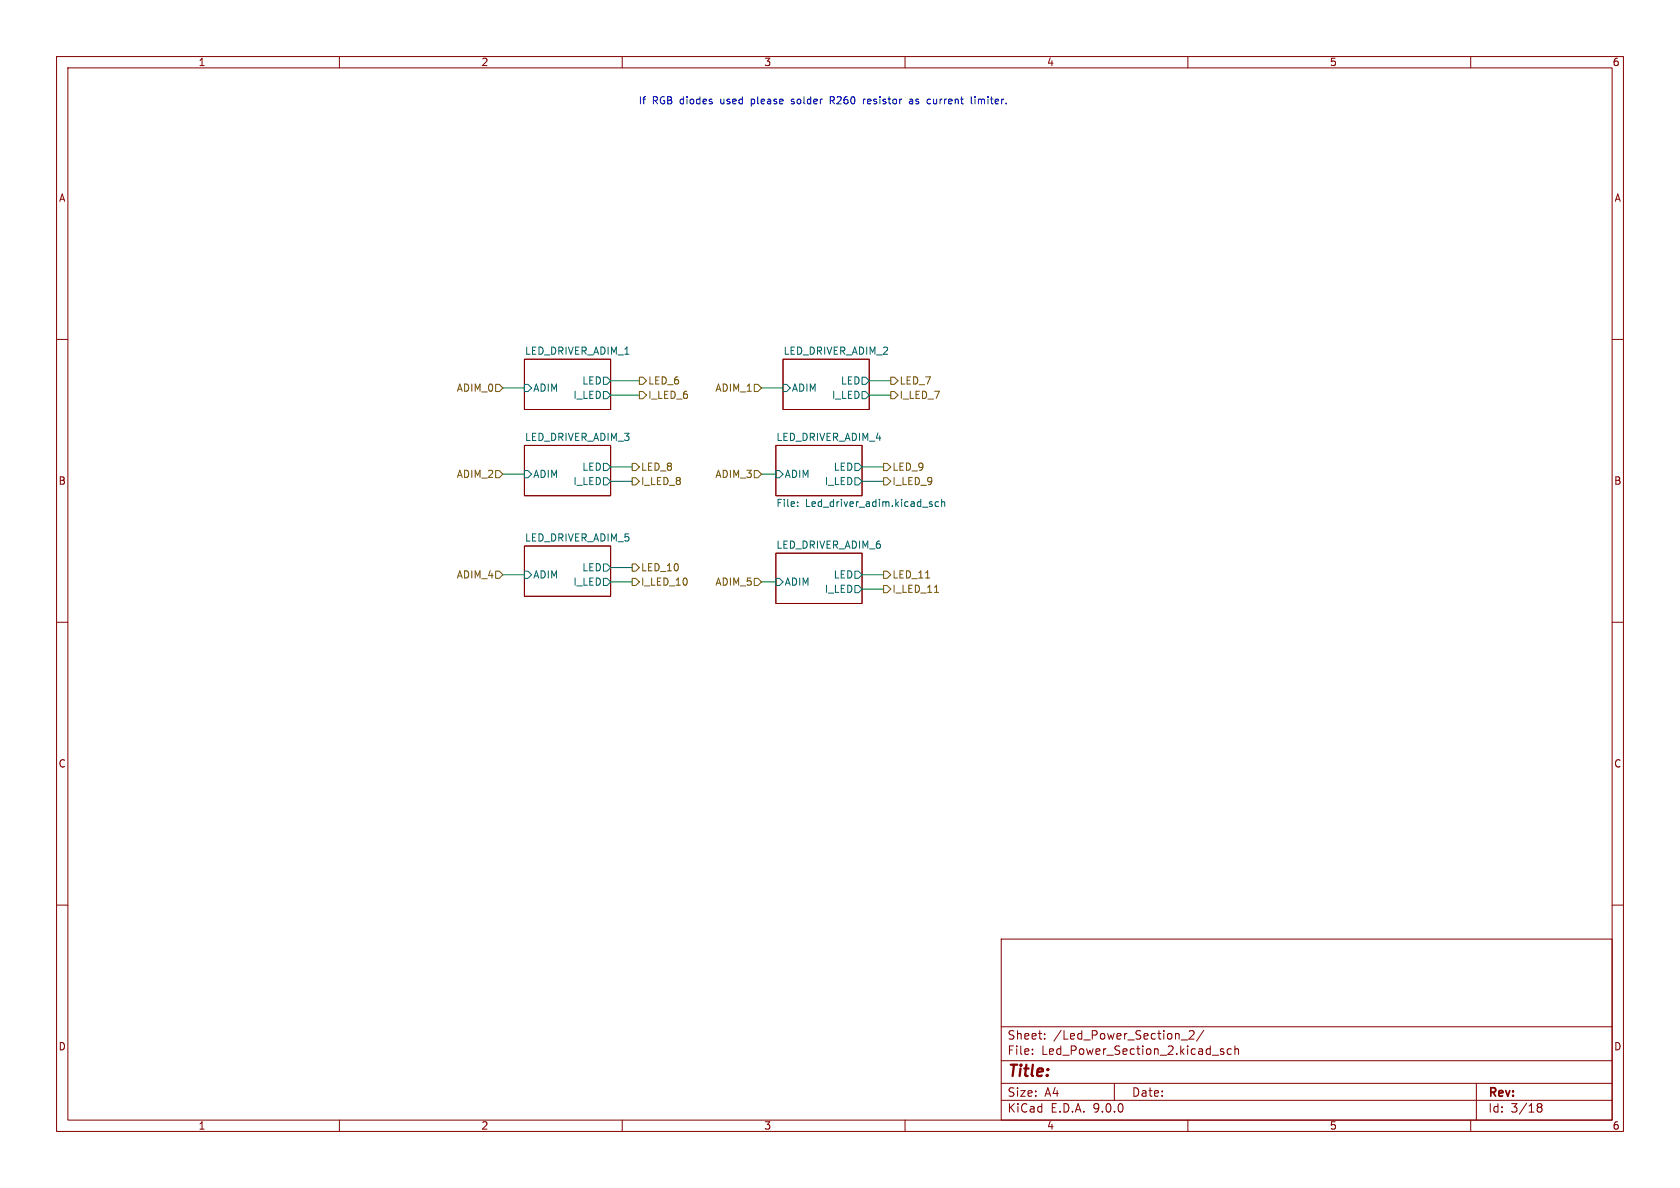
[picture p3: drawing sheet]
<svg xmlns="http://www.w3.org/2000/svg" width="297mm" height="210mm" viewBox="0 0 297 210" stroke-linecap="round" stroke-linejoin="round" font-family="sans-serif">
<g fill="none" stroke="#840000" stroke-width=".18">
<path d="M10 10h277v190h-277zM12 12h273v186h-273zM60 10v2M110 10v2M160 10v2M210 10v2M260 10v2M10 60h2M92.7 63.5h15.2v8.9h-15.2zM92.7 78.7h15.2v8.9h-15.2zM137.2 78.7h15.2v8.9h-15.2zM138.4 63.5h15.3v8.9h-15.3z"/>
<path d="M285 60h2M92.7 96.5h15.2v8.9h-15.2zM137.2 97.8h15.2v8.9h-15.2zM10 110h2M285 110h2M10 160h2M177 166h108v32h-108zM285 160h2M60 198v2M110 198v2M160 198v2M177 194.5h108"/>
<path d="M177 191.5h108M177 187.5h108M177 181.5h108M182.5 186.3v.1M182.5 185.5v.1M184.7 183.6v.1M184.7 182.8v.1M197 191.5v3M208.8 183.8h1.2M210 198v2M210.2 182.3l.6-.1 .2 .1 .1 .3-.9 1.1h.9M212.8 182.1l-1.3 2"/>
<path d="M216.3 185.5l-.3-.1-.3 .2 .1 .2 .5 .2v.3h-.6M217.7 185.5l-.5-.1-.2 .3v.4l.1 .2h.6M218.3 185.5l.2-.1 .4 .1 .1 .9M218.3 184.9v1.5M260 198v2M261 191.5v6.5M271.7 195.5l.3 .2M271.7 195.4l.3-.3 .5 .1 .1 .3-.3 .2M272 195.7h.3M272 195.7l-.3 .3M272.3 195.7l.3 .3-.1 .5-.5 .1-.3-.3"/>
</g>
<g fill="none" stroke="#006464" stroke-width=".18">
<path d="M92.7 67.9h.6l.7 .7-.7 .6h-.6zM106.7 69.2h.6l.6 .7-.6 .6h-.6zM106.7 66.7h.6l.6 .6-.6 .6h-.6zM138.4 67.9h.7l.6 .7-.6 .6h-.7zM152.4 69.2h.6l.7 .7-.7 .6h-.6zM152.4 66.7h.6l.7 .6-.7 .6h-.6zM92.7 83.2h.6l.7 .6-.7 .7h-.6zM106.7 99.7h.6l.6 .6-.6 .7h-.6zM106.7 84.5h.6l.6 .6-.6 .6h-.6zM106.7 81.9h.6l.6 .7-.6 .6h-.6zM137.2 83.2h.6l.6 .6-.6 .7h-.6zM141 89.4v.1"/>
<path d="M141 88.8v.1M151.1 84.5h.7l.6 .6-.6 .6h-.7zM151.1 81.9h.7l.6 .7-.6 .6h-.7zM164.4 89.1l.4 .2v.2h-.4M164.4 88.8h.4M165.9 88.8l-.3-.1-.3 .2 .1 .6h.5M166.5 88.8l.2-.1 .3 .1v.7M166.5 88.3v1.2M92.7 101h.6l.7 .6-.7 .6h-.6zM106.7 102.2h.6l.6 .7-.6 .6h-.6zM137.2 102.2h.6l.6 .7-.6 .6h-.6zM151.1 103.5h.7l.6 .6-.6 .7h-.7z"/>
<path d="M151.1 101h.7l.6 .6-.6 .6h-.7z"/>
</g>
<g fill="none" stroke="#725600" stroke-width=".18">
<path d="M87.6 67.9h.7l.6 .7-.6 .6h-.7zM113 66.7h.7l.6 .6-.6 .6h-.7zM113 69.2h.7l.6 .7-.6 .6h-.7zM133.3 67.9h.7l.6 .7-.6 .6h-.7zM157.5 69.2h.6l.6 .7-.6 .6h-.6zM157.5 66.7h.6l.6 .6-.6 .6h-.6zM87.6 83.2h.7l.6 .6-.6 .7h-.7zM111.8 84.5h.6l.6 .6-.6 .6h-.6zM111.8 81.9h.6l.6 .7-.6 .6h-.6zM111.8 99.7h.6l.6 .6-.6 .7h-.6zM133.3 83.2h.7l.6 .6-.6 .7h-.7zM156.2 81.9h.6l.7 .7-.7 .6h-.6z"/>
<path d="M156.2 84.5h.6l.7 .6-.7 .6h-.6zM87.6 101h.7l.6 .6-.6 .6h-.7zM111.8 102.2h.6l.6 .7-.6 .6h-.6zM133.3 102.2h.7l.6 .7-.6 .6h-.7zM156.2 101h.6l.7 .6-.7 .6h-.6zM156.2 103.5h.6l.7 .6-.7 .7h-.6zM163.6 102.2h.8M165.2 104.7h.7"/>
</g>
<g fill="none" stroke="#009600" stroke-width=".18">
<path d="M88.9 68.6h3.8M107.9 67.3h5.1M107.9 69.9h5.1M134.6 68.6h3.8M153.7 67.3h3.8M153.7 69.9h3.8M88.9 83.8h3.8M107.9 85.1h3.9M107.9 82.6h3.9M134.6 83.8h2.6M152.4 85.1h3.8M152.4 82.6h3.8"/>
<path d="M88.9 101.6h3.8M107.9 100.3h3.9M107.9 102.9h3.9M134.6 102.9h2.6M152.4 101.6h3.8M152.4 104.1h3.8"/>
</g>
<g fill="none" stroke="#0000c2" stroke-width=".18">
<path d="M139.9 18.3l.1 .1M140.1 17.5l-.2 .2 .2 .2M146.8 17.8h.5M147.1 17.8l.4 .6M147.3 17.1h-.5v1.3M152.6 17.5v.9M153 17.5l-.4 .3M160.8 17.6h.5l.1 .8M161.4 17.8l-.5 .1-.1 .2 .1 .3 .5-.1M164.4 17.5l.1 .1M164.5 18.3l-.1 .1M171.7 17.1v1.1l.2 .2"/>
<path d="M172.4 17.1v.1M172.4 17.5v.9"/>
</g>
<text font-size="2.8" fill="#840000" x="178" y="190.9">Title:</text>
<g font-size="2.1" fill="#840000">
<text x="178" y="184">Sheet:</text>
<text x="186.2" y="184">/Led_Power_Section_2/</text>
<text x="178" y="186.7">File:</text>
<text x="184.1" y="186.7">Led_Power_Section_2.kicad_sch</text>
<text x="178" y="196.9">KiCad</text>
<text x="178" y="194.1">Size:</text>
<text x="184.7" y="194.1">A4</text>
<text x="185.7" y="196.9">E.D.A.</text>
<text x="193.3" y="196.9">9.0.0</text>
<text x="200" y="194.1">Date:</text>
<text x="263" y="194.3">Rev:</text>
<text x="263" y="196.9">Id:</text>
<text x="267.1" y="196.9">3/18</text>
</g>
<g font-size="1.8" fill="#840000">
<text x="35" y="11.9">1</text>
<text x="85" y="11.9">2</text>
<text x="135" y="11.9">3</text>
<text x="185" y="11.9">4</text>
<text x="235" y="11.9">5</text>
<text x="285" y="11.9">6</text>
<text x="10.3" y="35.9">A</text>
<text x="285.3" y="35.9">A</text>
<text x="10.3" y="85.9">B</text>
<text x="285.3" y="85.9">B</text>
<text x="10.3" y="135.9">C</text>
<text x="285.3" y="135.9">C</text>
<text x="10.3" y="185.9">D</text>
<text x="285.3" y="185.9">D</text>
<text x="35" y="199.9">1</text>
<text x="85" y="199.9">2</text>
<text x="135" y="199.9">3</text>
<text x="185" y="199.9">4</text>
<text x="235" y="199.9">5</text>
<text x="285" y="199.9">6</text>
</g>
<g font-size="1.8" fill="#0000c2">
<text x="112.8" y="18.6">If</text>
<text x="115.3" y="18.6">RGB diodes</text>
<text x="127.6" y="18.6">used</text>
<text x="133.2" y="18.6">please</text>
<text x="140.6" y="18.6">solder</text>
<text x="147.6" y="18.6">R260</text>
<text x="153.7" y="18.6">resistor</text>
<text x="162" y="18.6">as</text>
<text x="165.4" y="18.6">current</text>
<text x="173.3" y="18.6">limiter.</text>
</g>
<g font-size="1.8" fill="#006464">
<text x="92.7" y="62.8">LED_DRIVER_ADIM_1</text>
<text x="138.4" y="62.8">LED_DRIVER_ADIM_2</text>
<text x="94.2" y="69.4">ADIM</text>
<text x="101.3" y="70.7">I_LED</text>
<text x="102.8" y="68.2">LED</text>
<text x="139.9" y="69.4">ADIM</text>
<text x="147" y="70.7">I_LED</text>
<text x="148.6" y="68.2">LED</text>
<text x="92.7" y="78">LED_DRIVER_ADIM_3</text>
<text x="102.8" y="83.4">LED</text>
<text x="137.2" y="78">LED_DRIVER_ADIM_4</text>
<text x="147.3" y="83.4">LED</text>
<text x="94.2" y="84.7">ADIM</text>
<text x="101.3" y="86">I_LED</text>
<text x="137.2" y="89.9">File:</text>
<text x="138.6" y="84.7">ADIM</text>
<text x="142.4" y="89.9">Led_driver_adim.kicad_sch</text>
<text x="145.7" y="86">I_LED</text>
<text x="92.7" y="95.8">LED_DRIVER_ADIM_5</text>
<text x="102.8" y="101.2">LED</text>
<text x="137.2" y="97.1">LED_DRIVER_ADIM_6</text>
<text x="94.2" y="102.5">ADIM</text>
<text x="101.3" y="103.7">I_LED</text>
<text x="138.6" y="103.7">ADIM</text>
<text x="145.7" y="105">I_LED</text>
<text x="147.3" y="102.5">LED</text>
</g>
<g font-size="1.8" fill="#725600">
<text x="80.6" y="69.4">ADIM_0</text>
<text x="114.5" y="68.2">LED_6</text>
<text x="114.5" y="70.7">I_LED_6</text>
<text x="126.4" y="69.4">ADIM_1</text>
<text x="158.9" y="70.7">I_LED_7</text>
<text x="158.9" y="68.2">LED_7</text>
<text x="113.2" y="83.4">LED_8</text>
<text x="157.7" y="83.4">LED_9</text>
<text x="80.6" y="84.7">ADIM_2</text>
<text x="113.2" y="86">I_LED_8</text>
<text x="126.4" y="84.7">ADIM_3</text>
<text x="157.7" y="86">I_LED_9</text>
<text x="113.2" y="101.2">LED_10</text>
<text x="80.6" y="102.5">ADIM_4</text>
<text x="113.2" y="103.7">I_LED_10</text>
<text x="126.4" y="103.7">ADIM_5</text>
<text x="157.7" y="102.5">LED_11</text>
<text x="157.7" y="105">I_LED_11</text>
</g>
</svg>
